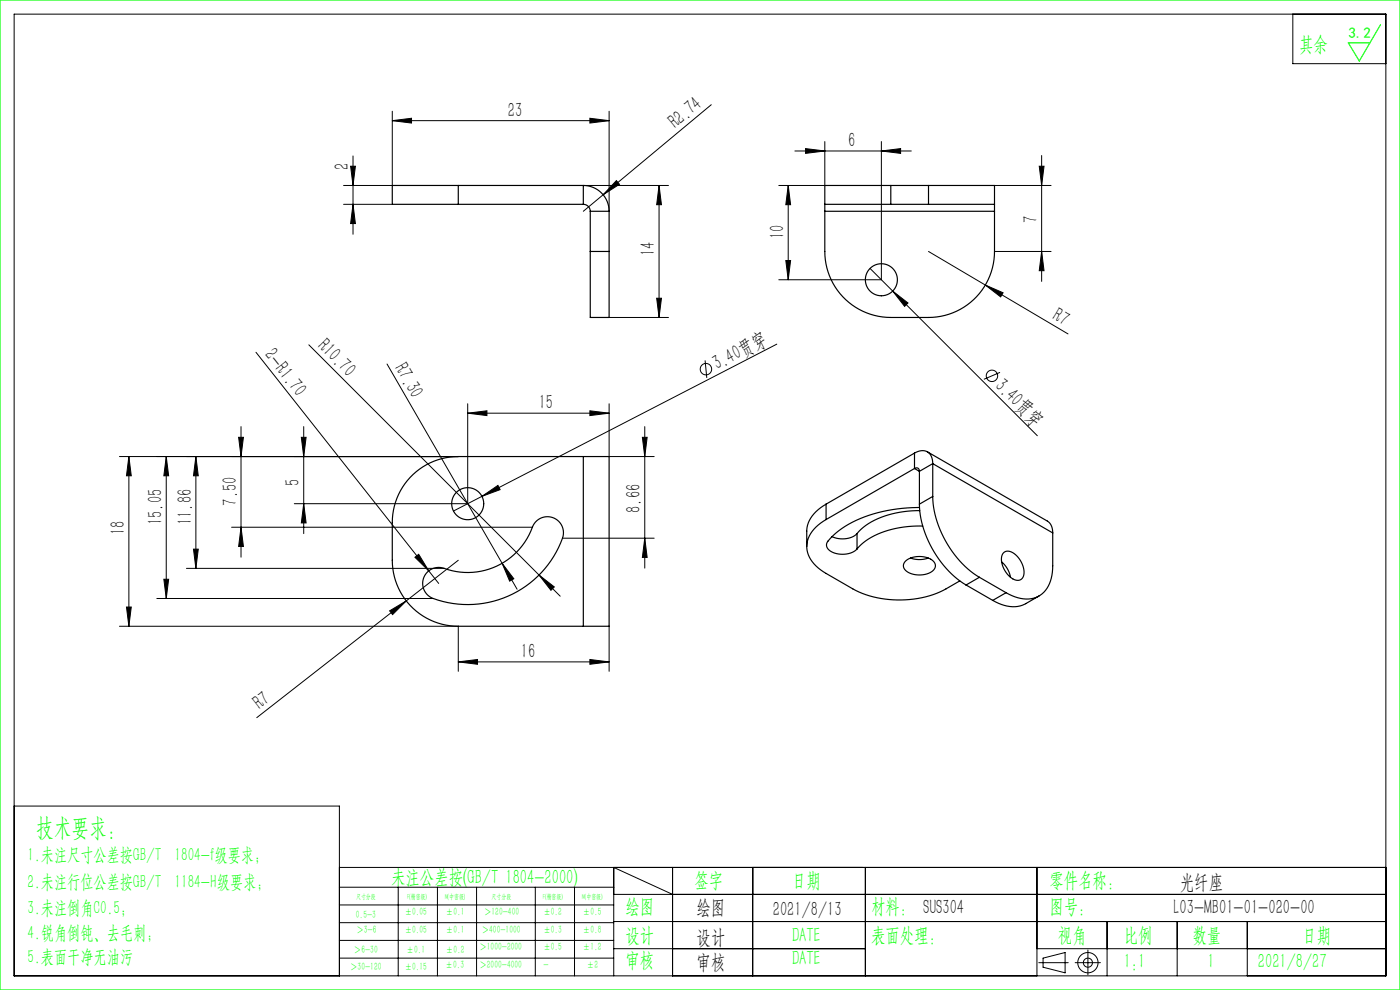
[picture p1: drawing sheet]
<svg xmlns="http://www.w3.org/2000/svg" width="297mm" height="210mm" viewBox="0 0 297 210" stroke-linecap="round" stroke-linejoin="round" font-family="sans-serif">
<g fill="none" stroke="#000" stroke-width=".21">
<path d="M3 3h291v204h-291zM274.3 3v10.5h19.7M74.4 35.3h1l-.5 4zM74.9 33.1v16.6M83.2 25.6l4.1-.5v1zM83.2 23.6v15.7h-10.3M83.2 25.6h46M123.7 39.3h18.1M125.1 25.1l4.1 .5-4.1 .5zM129.2 23.6v21.2M130.8 38.3l.6 .8-3.4 2.2zM139.8 39.3v28"/>
<path d="M139.8 39.3l.5 4.1h-1zM150.9 22.2l-27.2 22.6M167.2 39.3v20M167.2 39.3l.5 4.1h-1zM168.6 32h24.7M170.9 31.5l4.1 .5-4.1 .5zM175 30v9.3h-9.8M187 32l4.1-.5v1zM187 30v29.3h-21.8M211 39.3h12M220.5 35.3h1l-.5 4zM221 33v26.7"/>
<path d="M72.9 43.3h10.3M74.9 43.3l.5 4.1h-1zM166.7 55.3h1l-.5 4zM184.6 56.9l4.8 4.8M197 53.3l12 7.2M211 53.3h12M221 53.3l.5 4.1h-1zM54.3 74.7l36.7 46.4M65.5 73.1l48.9 48.9M82.1 77.2l27.6 47.8M129.2 67.3h12.6M139.3 63.3h1l-.5 4z"/>
<path d="M149.6 76.5l.3 3.7M164.8 73l-62.6 32.3M189.4 61.7l3.2 2.6-.7 .7zM189.4 61.7l30.7 30.7M209 60.5l3.8 1.6-.5 .9zM209 60.5l17.6 10.3M212.2 79l-3.5 1.5M25.3 96.8h71.9M27.3 96.8v36M27.3 96.8l.5 4.1h-1zM35.3 96.8l.5 4.1h-1zM35.3 96.8v30.2"/>
<path d="M41.6 96.8l.5 4.1h-1.1zM41.6 96.8v23.8M50.6 92.8h1l-.5 4zM51.1 90.5v27.7M63.9 92.8h1l-.5 4zM64.4 90.5v22.7M99.2 87.6l4.1-.5v1.1zM99.2 85.6v21.2h-36.8M99.2 87.6h30M125.1 87.1l4.1 .5-4.1 .6zM129.2 85.6v11.2h9.6M136.3 92.8h1l-.5 4z"/>
<path d="M136.8 90.5v30M41 116.5h1.1l-.5 4.1zM49.1 111.8h63.8M51.1 111.8l.5 4.1h-1zM64.4 106.8l.5 4.1h-1zM88 118.2l.8-.6 2.2 3.5zM97.2 118.8l-11 8.7M102.2 105.3l3.4-2.3 .5 .9zM102.2 105.3l-6 3.1M106.5 119.5l2.5 3.3-.9 .5zM119.3 114.2h19.5M136.8 114.2l.5 4h-1z"/>
<path d="M25.3 132.8h71.9v9.6M26.8 128.8h1l-.5 4zM33.3 127h58.6M34.8 122.9h1l-.5 4.1zM39.6 120.6h54.6M82.7 129.6l3.5-2.1-2.9 2.9zM86.2 127.5l-31.7 24.7M91 121.1l2.1 2.7M114.4 122l3.2 2.5-.7 .7zM114.4 122l4.4 4.5M125.1 139.9l4.1 .5-4.1 .5zM129.2 132.8v9.6"/>
<path d="M97.2 140.4l4.1-.5v1zM97.2 140.4h32M3 171h69v36M72 184h222M72 188.2h58.2M72 192h58.2M72 195.7h58.2M72 199.5h58.2M84.5 188.2v18.8M92.8 188.2v18.8M101.1 188.2v18.8M113.6 188.2v18.8"/>
<path d="M121.9 188.2v18.8M130.2 189.7h163.8M130.2 195.5h163.8M142.7 189.7l-12.5-5.7v23M142.7 184v23M159.7 184v23M183.6 184v23M220 184v23M234.9 195.5v11.5M249.7 195.5v11.5M264.6 195.5v11.5M72 203.2h58.2"/>
<path d="M130.2 201.2h53.4M220 201.2h74M220.4 204.2h6.2M221.3 203.2l4.7-1.1v4.3l-4.7-1.2zM228.1 204.2h5.3M230.8 201.5v5.3"/>
<circle cx="149.8" cy="78.3" r="1.21"/>
<circle cx="210.4" cy="79.7" r="1.21"/>
<circle cx="230.8" cy="204.2" r="2.15"/>
<circle cx="230.8" cy="204.2" r=".96"/>
</g>
<path d="M0 0h297v210h-297zM292.9 5.2l-4.5 7.7-2.4-3.8h4.6" fill="none" stroke="#0f0" stroke-width=".25"/>
<g fill="#000">
<path d="M130.8 38.3l.6 .8-3.4 2.2zM189.4 61.7l3.2 2.6-.7 .7zM209 60.5l3.8 1.6-.5 .9zM102.2 105.3l3.4-2.3 .5 .9zM106.5 119.5l2.5 3.3-.9 .5zM82.7 129.6l3.5-2.1-2.9 2.9zM88 118.2l.8-.6 2.2 3.5zM114.4 122l3.2 2.5-.7 .7z"/>
<path d="M83.2 25.6l4.1-.5v1zM125.1 25.1l4.1 .5-4.1 .5z"/>
<path d="M139.8 39.3l.5 4.1h-1zM139.3 63.3h1l-.5 4zM74.4 35.3h1l-.5 4zM74.9 43.3l.5 4.1h-1zM167.2 39.3l.5 4.1h-1zM166.7 55.3h1l-.5 4zM220.5 35.3h1l-.5 4zM221 53.3l.5 4.1h-1zM41.6 96.8l.5 4.1h-1.1zM41 116.5h1.1l-.5 4.1zM35.3 96.8l.5 4.1h-1zM34.8 122.9h1l-.5 4.1zM136.3 92.8h1l-.5 4zM136.8 114.2l.5 4h-1zM27.3 96.8l.5 4.1h-1zM26.8 128.8h1l-.5 4z"/>
<path d="M170.9 31.5l4.1 .5-4.1 .5zM187 32l4.1-.5v1z"/>
<path d="M64.4 106.8l.5 4.1h-1zM63.9 92.8h1l-.5 4zM51.1 111.8l.5 4.1h-1zM50.6 92.8h1l-.5 4z"/>
<path d="M97.2 140.4l4.1-.5v1zM125.1 139.9l4.1 .5-4.1 .5zM99.2 87.6l4.1-.5v1.1zM125.1 87.1l4.1 .5-4.1 .6z"/>
</g>
<g fill="none" stroke="#000" stroke-width=".25">
<path d="M97.2 39.3h-14v4h14M97.2 39.3v4M97.2 39.3h26.5M123.7 39.3a5.5 5.5 0 0 1 5.5 5.5M123.7 39.3v4M189 39.3h-14v4M189 39.3h8M189 39.3v4M197 39.3h14v4M197 39.3v4M97.2 43.3h26.5M123.7 43.3a1.47 1.47 0 0 1 1.5 1.5"/>
<path d="M125.2 53.3v14h4v-14M125.2 53.3h4M125.2 44.8h4M125.2 44.8v8.5M129.2 44.8v8.5M175 43.3h14M175 43.3v1.5M175 44.8v8.5a14 14 0 0 0 14 14h8a14 14 0 0 0 14-14v-8.5M175 44.8h36M189 43.3h8M197 43.3h14M211 43.3v1.5"/>
<path d="M123.7 96.8h-26.5a14 14 0 0 0-14 14v8a14 14 0 0 0 14 14h26.5M123.7 96.8h5.5v36h-5.5M123.7 96.8v36M194 96.1a2.36 2.36 0 0 1 2.7-.3 2.36 2.36 0 0 1 1.2 2.5M194 99.4a.63 .63 0 0 1 .7-.1 .63 .63 0 0 1 .3 .7M194 96.1v3.3M194 99.4l1 .6M194 99.4l-18.8 10.8M194 96.1l-18.8 10.8M195 100v6.9M196.7 95.8l25.5 14.7a2.62 2.62 0 0 1 1.1 2.5M197.9 98.3v7"/>
<path d="M197.9 98.3l25.4 14.7M197.9 98.3l-2.9 1.7M175.2 110.2a7 7 0 0 0-4 6 7.2 7.2 0 0 0 4 5.4l5.7 3.3a21.9 21.9 0 0 0 19.8 0l2.9-1.7M175.2 106.9a7.1 7.1 0 0 0-4.1 5.8v3.2M175.2 106.9v3.3M181.8 113.2a4.9 4.9 0 0 1-5.3 .6M181.8 113.2v3.2M192 119.1a4.8 4.8 0 0 1 6.2 .1 1.47 1.47 0 0 1-.9 2.3 4.9 4.9 0 0 1-5.4-.7l-.2-1zM193.2 118.4a5.6 5.6 0 0 0 3.7 0M195 106.9a21.9 21.9 0 0 0 9.9 17.2M195.1 107.7a29.2 29.2 0 0 0-17.2 4.9l-1.8 1.6a1.61 1.61 0 0 0-.7 1.7 1.61 1.61 0 0 0 1.3 1.3 4.9 4.9 0 0 0 5.1-.8M195.1 108.3a19 19 0 0 0-12.4 4l-.9 .9"/>
<path d="M195.7 111.6a19.2 19.2 0 0 0-13 3.9l-.9 .9M197.9 105.3a21.9 21.9 0 0 0 9.9 17.2M197.9 105.3l-2.9 1.6M212.5 119.2a5.6 5.6 0 0 1 1.9 3.3M213 117.2a2.13 2.13 0 0 1 2.7 .7 4.2 4.2 0 0 1 1.2 4.8 1.8 1.8 0 0 1-2.7-.3 4.6 4.6 0 0 1-1.5-4.8zM223.3 113v7a7 7 0 0 1-3.1 6.5 7.2 7.2 0 0 1-6.8-.8M90.7 121.3a3.7 3.7 0 0 1 4.4-.5 14.7 14.7 0 0 0 18-9.4 3.4 3.4 0 0 1 4.4-1.5 3.4 3.4 0 0 1 1.8 4.3 21.3 21.3 0 0 1-28.2 12.4 3.4 3.4 0 0 1-.4-5.3zM204.9 124.1l5.7 3.3M207.8 122.5l5.6 3.2M207.8 122.5l-2.9 1.6M213.4 125.7l-2.8 1.7M220.4 126.4l-2.8 1.6a6.9 6.9 0 0 1-7-.6"/>
<circle cx="187" cy="59.3" r="3.4"/>
<circle cx="99.2" cy="106.8" r="3.4"/>
</g>
<text font-size="5.4" fill="#0f0" x="7.7" y="177.2">技术要求：</text>
<g font-size="4.4" fill="#0f0">
<text x="275.6" y="10.8">其余</text>
<text x="83" y="187.5">未注公差按(GB/T 1804-2000)</text>
<text x="147.3" y="188">签字</text>
<text x="168" y="188">日期</text>
<text x="222.6" y="188">零件名称：</text>
<text x="132.7" y="193.6">绘图</text>
<text x="184.8" y="193.6">材料： SUS304</text>
<text x="222.6" y="193.6">图号：</text>
<text x="132.7" y="199.8">设计</text>
<text x="168" y="199.8">DATE</text>
<text x="184.8" y="199.8">表面处理：</text>
<text x="224.4" y="199.8">视角</text>
<text x="238.4" y="199.8">比例</text>
<text x="253" y="199.8">数量</text>
<text x="276.3" y="199.8">日期</text>
<text x="132.7" y="205.1">审核</text>
<text x="168" y="204.6">DATE</text>
<text x="238.4" y="205.3">1:1</text>
<text x="256.2" y="205.3">1</text>
<text x="266.9" y="205.3">2021/8/27</text>
</g>
<g font-size="4.4">
<text x="107.8" y="24.7">23</text>
<text x="143.3" y="27.4" transform="rotate(-40 143.3 27.4)">R2.74</text>
<text x="179.9" y="31.2">6</text>
<text x="74" y="36.1" transform="rotate(-90 74 36.1)">2</text>
<text x="220.1" y="47.2" transform="rotate(-90 220.1 47.2)">7</text>
<text x="166.3" y="50.7" transform="rotate(-90 166.3 50.7)">10</text>
<text x="138.9" y="54.4" transform="rotate(-90 138.9 54.4)">14</text>
<text x="223.1" y="67.7" transform="rotate(31 223.1 67.7)">R7</text>
<text x="55.9" y="75.4" transform="rotate(52 55.9 75.4)">2-R1.70</text>
<text x="67.2" y="73.6" transform="rotate(45 67.2 73.6)">R10.70</text>
<text x="83.6" y="78.1" transform="rotate(60 83.6 78.1)">R7.30</text>
<text x="152.1" y="78.6" transform="rotate(-27 152.1 78.6)">3.40贯穿</text>
<text x="210.9" y="82.1" transform="rotate(45 210.9 82.1)">3.40贯穿</text>
<text x="114.3" y="86.8">15</text>
<text x="50.3" y="107.2" transform="rotate(-90 50.3 107.2)">7.50</text>
<text x="63.6" y="103" transform="rotate(-90 63.6 103)">5</text>
<text x="26.5" y="113.6" transform="rotate(-90 26.5 113.6)">18</text>
<text x="34.4" y="111.4" transform="rotate(-90 34.4 111.4)">15.05</text>
<text x="40.7" y="111.4" transform="rotate(-90 40.7 111.4)">11.86</text>
<text x="135.9" y="108.8" transform="rotate(-90 135.9 108.8)">8.66</text>
<text x="110.5" y="139.5">16</text>
<text x="55.1" y="150.6" transform="rotate(-38 55.1 150.6)">R7</text>
<text x="250.3" y="188.6">光纤座</text>
<text x="147.8" y="194">绘图</text>
<text x="163.9" y="194.3">2021/8/13</text>
<text x="249" y="194">L03-MB01-01-020-00</text>
<text x="147.8" y="200.2">设计</text>
<text x="147.8" y="205.5">审核</text>
</g>
<g font-size="4" fill="#0f0">
<text x="5.9" y="182.6">1.未注尺寸公差按GB/T 1804-f级要求；</text>
<text x="5.9" y="188.4">2.未注行位公差按GB/T 1184-H级要求；</text>
<text x="5.9" y="193.9">3.未注倒角C0.5；</text>
<text x="5.9" y="199.2">4.锐角倒钝、去毛刺；</text>
<text x="5.9" y="204.2">5.表面干净无油污</text>
</g>
<text font-size="3.2" fill="#0f0" x="286.1" y="8">3.2</text>
<g font-size="2.3" fill="#0f0">
<text x="75.5" y="194.7">0.5-3</text>
<text x="75.6" y="198">＞3-6</text>
<text x="85.9" y="194.2">±0.05</text>
<text x="85.9" y="198">±0.05</text>
<text x="94.6" y="194.2">±0.1</text>
<text x="94.6" y="198">±0.1</text>
<text x="102.2" y="198">＞400-1000</text>
<text x="102.7" y="194.2">＞120-400</text>
<text x="115.3" y="194.2">±0.2</text>
<text x="115.3" y="198">±0.3</text>
<text x="123.7" y="194.2">±0.5</text>
<text x="123.7" y="198">±0.8</text>
<text x="75.1" y="202.2">＞6-30</text>
<text x="86.3" y="202.2">±0.1</text>
<text x="94.6" y="202.2">±0.2</text>
<text x="101.7" y="201.6">＞1000-2000</text>
<text x="115.3" y="201.6">±0.5</text>
<text x="123.7" y="201.6">±1.2</text>
<text x="74.3" y="205.8">＞30-120</text>
<text x="85.9" y="205.8">±0.15</text>
<text x="94.5" y="205.4">±0.3</text>
<text x="101.7" y="205.4">＞2000-4000</text>
<text x="115.3" y="205.4">-</text>
<text x="124.5" y="205.4">±2</text>
</g>
<g font-size="1.5" fill="#0f0">
<text x="75.5" y="190.6">尺寸分段</text>
<text x="86.4" y="190.6">F(精密级)</text>
<text x="94.4" y="190.6">M(中密级)</text>
<text x="104.3" y="190.6">尺寸分段</text>
<text x="115.2" y="190.6">F(精密级)</text>
<text x="123.5" y="190.6">M(中密级)</text>
</g>
</svg>
